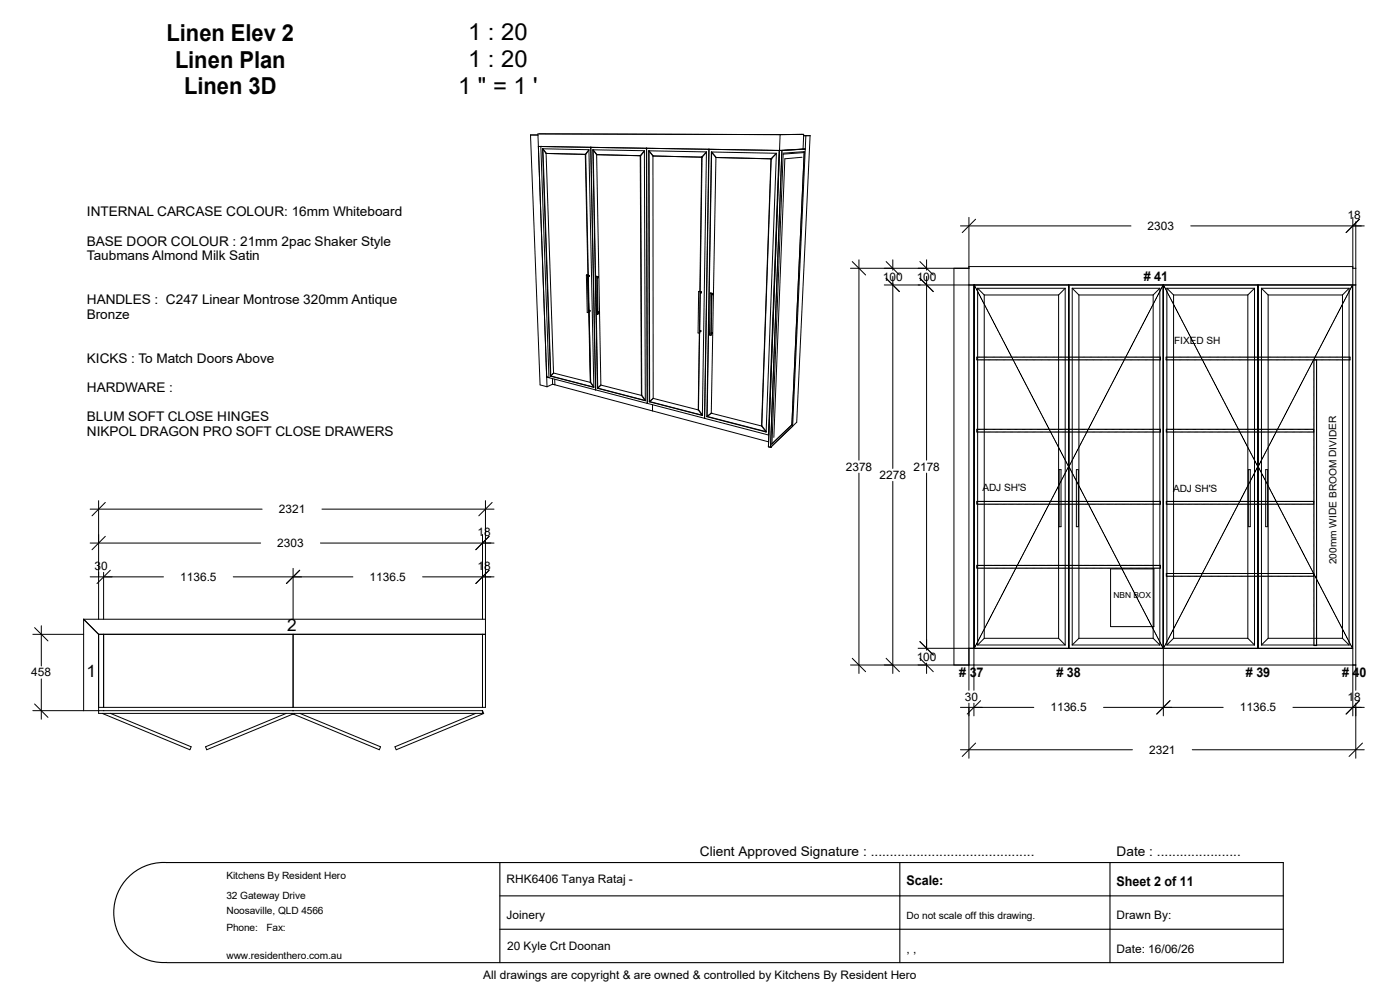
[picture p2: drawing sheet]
<svg xmlns="http://www.w3.org/2000/svg" width="420mm" height="297mm" viewBox="0 0 420 297" stroke-linecap="round" stroke-linejoin="round" font-family="sans-serif">
<path d="M150 258.5v30M269.9 258.5v30M333 258.5v30M150 268.5h235M150 278.5h235M50 288.5a15 15 0 0 1-15.9-15 15 15 0 0 1 15.9-15h335v30h-335" fill="none" stroke="#000" stroke-width=".33"/>
<g fill="none" stroke="#000" stroke-width=".3">
<path d="M159.1 40.4l2.3 .1M159.1 40.4h2.3M159.1 40.4l2.9 75 2.1 .5M161.4 40.5l.1 3.4M161.5 43.9h.1M161.5 43.9h.8M161.5 43.9l2.5 69.1M162.2 43.9h.1M162.2 43.9l31.7 .5M162.2 43.9l2.5 69.3M162.8 44.6l1 1.4M162.8 44.6l13.9 .3"/>
<path d="M162.8 44.6l2.3 68.1M163.8 46l-.9-1.4 2.3 68.1M163.8 46l11.8 .3M163.8 46l2.3 65.8M175.6 46.3h.1M175.6 46.3l1.5 68.3M175.7 46.3l.8 36.3M176.7 44.9l-1.1 1.4M176.7 45l-1 1.3M176.7 44.9l1.4 71.2M177.2 44.2h.1M177.3 44.2l1.4 72.7z"/>
<path d="M177.8 44.9l15.5 .3M177.8 44.9l1.2 1.5M177.8 44.9l1.4 71.5M179 46.4l-1.1-1.5 1.4 71.4M179 46.4l13.1 .3M179 46.4l1.3 69M192.1 46.7h.1M192.1 46.7l.3 71.8M192.2 46.7l.3 71.8M193.3 45.3l-1.1 1.4M193.3 45.2l-1.2 1.5M193.3 45.2l.3 74.9"/>
<path d="M193.9 44.4h.1M193.9 44.4l.2 76.5M194 44.4l18.6 .3M194 44.4l.2 76.5M194.6 45.2l17.3 .3M194.6 45.2l1.3 1.5M194.6 45.2l.2 75.2M195.9 46.7l14.6 .4M195.9 46.7l-1.2-1.5 .2 75.1M195.9 46.7l.1 72.7M210.5 47.1h.1M210.5 47.1l-1 75.8"/>
<path d="M210.6 47.1l-1.1 75.7M211.9 45.6l-1.3 1.5M211.9 45.5l-1.4 1.6M211.9 45.5l-1.2 79M212.6 44.7h.2M212.6 44.7l-1.2 80.6M213.4 45.6l1.4 1.6M213.4 45.6l19.5 .3M213.4 45.6l-1.3 79.3M213.5 45.6l-1.4 79.2M213.5 45.6l1.4 1.6M214.8 47.2l16.5 .4"/>
<path d="M214.8 47.2h.1M214.8 47.2l-1.4 76.6M214.9 47.2l16.4 .4M231.3 47.6h.1M231.3 47.6l-2.8 80.1M231.4 47.6l-2.9 80M232.9 46l-1.5 1.6M232.9 45.9l-1.6 1.7M232.9 45.9l-3.1 83.6M233.6 40.3h.4M233.7 45.1l-21-.4-1.3 80.7M233.7 45.1h.9"/>
<path d="M233.7 45.1l-3.2 85.3M233.8 45.1h.1M234 40.3l-72.6-.2v.4M234 40.3l-3.5 93.6 .7 .2M234.2 45.1h-.4M234.6 45.1h.1M234.6 45.1l-3.4 89M234.8 45.9l6.5-.4-3.7 81.8M240.6 47.1l-5.1 .5-3.4 83.5M240.9 44.7l-6.7 .4M240.9 44.7h.7M241.1 40.3h-7.1"/>
<path d="M241.1 40.3v.4M241.1 40.7l-.2 4M241.2 45.7l-6.3 .5-3.3 86.6M241.6 44.7l-7 .4M241.6 44.7l-3.8 83M243 40.7h-1.9M243 40.7h-1.3l-.1 4M243 40.7l-4 85.9-7.8 7.5M255.7 78.4l4 4M257.7 77.9v60M265.8 78.4l4 4M267.8 77.9v3.1"/>
<path d="M276 78.4l4 4M278 77.9v3.1M288.1 67.7h51.2M290.7 65.2v141.7M290.7 79.9h115.1M292.7 65.7l-4 4M357.2 67.7h52.1M405.8 65.2v149.3M406.7 66.5v140.4M407.8 65.7l-4 4M175.9 82.4h.5M175.9 82.4l.3 .1"/>
<path d="M175.9 82.4l.3 11.3h.3M176.2 82.5l.3 11.2M176.4 82.4l-.2 .1M176.4 82.4v.2M176.4 82.9l.2 10.2M176.5 82.9l.2 10.2M176.6 82.5l-.2 .1M176.6 82.5h.1M176.6 93.4l-.1 .3M176.7 82.5v.1M176.7 82.5l-.3 .1M176.7 82.8l-.3 .1"/>
<path d="M176.7 82.6h.1M176.7 82.8h.1M176.7 82.6v.1M176.7 82.6l-.3 .1M176.7 82.7v.1M176.7 82.7l-.3 .1M176.7 93.3l.5 21.2M176.7 82.7h.1M176.9 93l-.3 .1M176.9 93h.1M176.9 93l-.3 .1h.3M176.9 93v.1"/>
<path d="M176.9 93.3l-.3 .1M176.9 93.1h.1M177 93.2l-.4 .1 .4-.1M177 93.1l-.4 .1M177 93.1v.1M177 93.2l-.1 .1M178.7 82.8l.3 .1M178.7 82.8h.5M178.7 82.8l.2 11.4h.4M179 82.9l.3 11.3M179.2 82.8l-.2 .1M179.2 82.8l.1 11.4"/>
<path d="M179.2 83.3l.3-.1zM179.4 82.9h.1M179.4 82.9l-.2 .1 .3-.1M179.4 93.6l.2-.1zM179.4 93.9l.3-.1zM179.5 82.9v.1M179.5 83l-.3 .1M179.5 83.1l-.3 .2M179.5 83l-.3 .2 .3-.1M179.5 83.1v.1M179.5 83v.1M179.5 83.1h.1"/>
<path d="M179.6 93.5l.1 .1M179.7 93.6h.1M179.7 93.6l-.3 .1M179.7 93.6v.1M179.7 93.7v.1M179.7 93.7l-.3 .1 .3-.1M209.6 87.4h.5zM209.6 87.4l-.2 12.4h.5M210.1 99l.1 .1M210.1 99l-.2 .1M210.1 99l-.2 .1h.3M210.2 99.1h.1"/>
<path d="M210.2 99.3l-.3 .2M210.2 87.4h.1M210.2 87.4l.1 .1M210.2 99.1v.1M210.2 99.1l-.3 .1M210.2 99.2v.1M210.2 99.3h.1M210.2 99.3l-.3 .1M210.2 99.2l-.3 .2M210.2 99.2l-.3 .1M210.3 87.4v.1M210.3 87.5h.1"/>
<path d="M210.4 87.7l-.3 .1M210.4 87.5l-.3 .1M210.4 87.5v.1M210.4 87.6l-.3 .1M210.4 87.7h.1M210.4 87.6h.1M210.4 87.6v.1M213.1 87.9h.5M213.1 87.9h.4M213.1 87.9l-.3 12.5 .4 .1M213.5 99.7h.1M213.5 87.9l-.3 12.6"/>
<path d="M213.6 87.9h-.1M213.6 88h.1zM213.6 87.9l-.4 12.6M213.6 99.7l-.2 .1M213.6 99.7h.1M213.6 99.7l-.2 .2M213.6 99.7l.1 .1M213.7 99.9l-.3 .2M213.7 99.8l-.3 .1M213.7 99.8v.1M213.7 99.9l-.1 .1M213.7 88h.1"/>
<path d="M213.8 88h.1M213.8 88l-.2 .1M213.8 88.3h.1M213.8 88l.1 .1M213.9 88.1v.1M213.9 88.2l-.1 .1M213.9 88.2l-.3 .1h.2M213.9 88.2l-.3 .1M213.9 88.1l-.3 .1M255.1 80.4h35.6M265.3 85.4h141.4M265.8 83.4l4 4"/>
<path d="M267.8 82.8v57.6M276 83.4l4 4M278 82.8v55.1M286.2 80.4v118.9M292.2 85.4h.1M292.2 85.4v121.5M292.3 85.4l28.3 54.4-28.3 54.5zM293.3 86.4l2 2M293.3 86.4h26.2M293.3 86.4v106.9M295.3 88.4h22.3M295.3 88.4v102.9"/>
<path d="M317.6 88.4v102.9M319.5 86.4l-1.9 2M319.5 86.4v106.9M320.6 86.2h.1M320.6 85.4v108.9M320.7 85.4v108.9M321.7 86.4h26.2M321.7 86.4l2 2M321.7 86.4v106.9M323.7 88.4h22.2M323.7 88.4v102.9M345.9 88.4v102.9"/>
<path d="M347.9 86.4l-2 2M347.9 86.4v106.9M349 85.4l28.3 54.4-28.3 54.5zM350.1 86.4h26.2M350.1 86.4l2 2M350.1 86.4v106.9M352.1 88.4h22.2M352.1 88.4v102.9M374.3 88.4v102.9M376.3 86.4l-2 2M376.3 86.4v106.9M377.3 86.2h.1"/>
<path d="M377.3 85.4v108.9M377.4 85.4v108.9M378.4 86.4h26.3M378.4 86.4l2 2M378.4 86.4v106.9M380.4 88.4h22.3M380.4 88.4v102.9M402.7 88.4v102.9M404.7 86.4l-2 2M404.7 86.4v106.9M405.7 85.4v108.9l-28.3-54.5zM405.8 80.4h.9"/>
<path d="M164 113h.1M164 113l.7 .2M164 113l.1 2.9M164.7 113.2l65.8 17.2M165.1 112.7l13 3.4M165.2 112.7h-.1M165.2 112.7l12.9 3.3M165.7 113.5l.1 1.7M165.8 115.2l-1.7 .7M165.8 115.2l.7 .1M166.1 111.8l-1 .9M166.1 111.8l11 2.8"/>
<path d="M166.1 111.8l-.9 .9M166.4 113.7l.1 1.6M166.5 115.3l64.1 17.1M177.1 114.6l1 1.5M177.2 114.5l-.1 .1M177.2 114.5l.9 1.4M179.2 116.4l14.4 3.7M179.3 116.3l14.3 3.7M179.3 116.3h.1M179.3 116.3l-.1 .1M180.3 115.4l12.1 3.1M180.3 115.4l-1.1 1"/>
<path d="M180.3 115.4l-1 .9M192.4 118.5l1.2 1.6M192.5 118.5h-.1M192.5 118.5l1.1 1.4M196 119.4l-1.1 1M196 119.4l-1.2 1M196 119.4l13.5 3.5M213.4 100.1l.2-.1zM293.1 107h55v.9h-55zM349.8 107h55.2v.9h-55.2zM394.2 107.9v85.6h.8v-85.6M194.2 120.9h-.1"/>
<path d="M194.8 120.4l15.9 4.1M194.9 120.4l15.8 4.1M194.9 120.3v.1M194.9 120.4h-.1M195.7 121.3v1.9M209.5 122.9l1.2 1.6M209.5 122.8v.1M209.5 122.8l1.2 1.5M212.1 124.9l17.7 4.6M212.1 124.8l17.7 4.6M212.1 124.8v.1M213.4 123.8h.1"/>
<path d="M213.4 123.8l15.1 3.9M213.4 123.8l-1.3 1M213.4 123.8l-1.3 1.1M228.5 127.7l1.3 1.8M228.5 127.6v.1M228.5 127.6l1.3 1.7M230.6 130.3l-.1 .1M231.2 134.1h.1M231.5 133.1h.1M237.6 127.3l-6.1 5.8M293.1 128.6h55v.9h-55zM349.9 128.6h44.2v.9h-44.2z"/>
<path d="M27 152.6h51.6M29.6 150.1v35.5M31.6 150.6l-4 4M96.6 152.6h51.6M145.6 150.1v61.9h-116M147.6 150.6l-4 4M257.7 141.8v60M267.8 144.3v57.5M278 141.8v53.1M293.1 150.3h55v.8h-55zM317.7 140.8h.6v17.1h-.6zM322.9 140.8h.6v17.1h-.6z"/>
<path d="M349.9 150.3h44.2v.8h-44.2zM374.5 140.8h.6v17.1h-.6zM379.7 140.8h.6v17.1h-.6zM27 172.9h22M27 162.8h51.2M31.1 171.5v14.1M31.6 160.7l-4 4.1M33.1 170.9l-4 4M70 172.9h35.9M87.9 170.3v15.3M89.9 170.9l-4 4M96.1 162.8h52.1"/>
<path d="M126.8 172.9h21.4M144.7 160.2v25.4M146.7 170.9l-4 4M146.7 160.7l-4 4.1M293.1 169.4h55v.9h-55zM333.2 170.5h13v17.3h-13zM349.9 171.9h44.2v.8h-44.2zM9.8 190.1h15.3M10.4 188.1l4 4M12.4 187.5v12.1M25.1 185.6l4.5 4.5M25.1 185.6v27.4"/>
<path d="M25.1 185.6h120.5M29.6 190.1h116M29.6 190.1v23.7h115.1l-.1-.8M31.1 190.1v21.9M87.9 190.1v21.9M144.7 190.1v21.9M255.1 199.3h151.6M255.7 197.3l4 4M265.8 197.3l4 4M275.4 194.3h130.4M276 197.3l4 4M276 192.3l4 4"/>
<path d="M278 198.7v3.1M292.2 194.3h.1M293.3 193.3h26.2M295.3 191.3l-2 2M295.3 191.3h22.3M317.6 191.3l1.9 2M320.6 193.5h.1M321.7 193.3h26.2M323.7 191.3h22.2M323.7 191.3l-2 2M345.9 191.3l2 2M348.9 194.3l-28.2-54.5 28.2-54.4 .1 129.1"/>
<path d="M350.1 193.3h26.2M352.1 191.3h22.2M352.1 191.3l-2 2M374.3 191.3l2 2M377.3 193.5h.1M378.4 193.3h26.3M380.4 191.3h22.3M380.4 191.3l-2 2M402.7 191.3l2 2M9.8 213h134.9l.4 .8-26.2 10.9-.4-.9 24.2-10M10.4 211l4 4M12.4 203.5v12.1"/>
<path d="M30.7 213.8h.1M31.1 213h.1M33.1 213.8l24.2 10-.3 .9-26.3-10.9M85.9 213.8l-24.2 10 .3 .9 25.9-10.7M87.6 213.8l.3 .2M87.9 212.9v.1M87.9 212.9l.1 .1M87.9 212.9l-.1 .1M88.3 213.8h.1M88.3 213.8l-.4 .2M90 213.8l24.2 10-.4 .9-25.9-10.7M288.1 212h22"/>
<path d="M290.7 210.8v16.4M292.2 210.8v3.7M294.2 210l-4 4M331.1 212h35.8M351 210l-4 4M387.9 212h21.4M406.7 210.8v16.4M407.8 210l-4 4M288.1 224.7h51.6M292.7 222.7l-4 4M357.7 224.7h51.6M408.7 222.7l-4 4"/>
</g>
<g font-size="7">
<text x="50" y="12.2">Linen Elev 2</text>
<text x="140.4" y="12">1 : 20</text>
<text x="52.5" y="20.2">Linen Plan</text>
<text x="140.4" y="20.1">1 : 20</text>
<text x="55.2" y="28.3">Linen 3D</text>
<text x="137.4" y="28.2">1 &quot; = 1 '</text>
</g>
<g font-size="5.1">
<text x="86.2" y="189.2">2</text>
<text x="25.9" y="202.9">1</text>
</g>
<g font-size="4">
<text x="26.1" y="64.8">INTERNAL CARCASE COLOUR: 16mm Whiteboard</text>
<text x="26.1" y="73.6">BASE DOOR COLOUR : 21mm 2pac Shaker Style</text>
<text x="26.1" y="78">Taubmans Almond Milk Satin</text>
<text x="343.2" y="84.3"># 41</text>
<text x="26.1" y="91.2">HANDLES : C247 Linear Montrose 320mm Antique</text>
<text x="26.1" y="95.6">Bronze</text>
<text x="26.1" y="108.8">KICKS : To Match Doors Above</text>
<text x="26.1" y="117.6">HARDWARE :</text>
<text x="26.1" y="126.3">BLUM SOFT CLOSE HINGES</text>
<text x="26.1" y="130.7">NIKPOL DRAGON PRO SOFT CLOSE DRAWERS</text>
<text x="287.8" y="203"># 37</text>
<text x="316.9" y="203"># 38</text>
<text x="373.7" y="203"># 39</text>
<text x="402.6" y="203"># 40</text>
<text x="210" y="256.5">Client Approved Signature : ...........................................</text>
<text x="335" y="256.5">Date : ......................</text>
<text x="272" y="265.3">Scale:</text>
<text x="335" y="265.5">Sheet 2 of 11</text>
</g>
<g font-size="3.5">
<text x="404.3" y="65.7">18</text>
<text x="344.3" y="68.9">2303</text>
<text x="264.8" y="84.1">100</text>
<text x="275" y="84.1">100</text>
<text x="253.7" y="141.1">2378</text>
<text x="263.9" y="143.5">2278</text>
<text x="274" y="141.1">2178</text>
<text x="83.6" y="153.8">2321</text>
<text x="143.2" y="160.6">18</text>
<text x="83.2" y="163.9">2303</text>
<text x="28.3" y="170.8">30</text>
<text x="143.2" y="170.8">18</text>
<text x="54.1" y="174.1">1136.5</text>
<text x="110.9" y="174.1">1136.5</text>
<text x="275" y="198">100</text>
<text x="9.4" y="202.7">458</text>
<text x="289.4" y="210">30</text>
<text x="315.1" y="213.2">1136.5</text>
<text x="371.9" y="213.2">1136.5</text>
<text x="404.3" y="210">18</text>
<text x="344.7" y="225.9">2321</text>
<text x="152" y="264.5">RHK6406 Tanya Rataj -</text>
<text x="152" y="275.5">Joinery</text>
<text x="335" y="275.5">Drawn By:</text>
<text x="152.1" y="284.6">20 Kyle Crt Doonan</text>
<text x="272" y="285.5">, ,</text>
<text x="335" y="285.5">Date: 16/06/26</text>
<text x="145" y="293.5">All drawings are copyright &amp; are owned &amp; controlled by Kitchens By Resident Hero</text>
</g>
<g font-size="3">
<text x="352.3" y="103.2">FIXED SH</text>
<text x="294.7" y="147.3">ADJ SH'S</text>
<text x="351.9" y="147.5">ADJ SH'S</text>
<text x="400.9" y="169.1" transform="rotate(-90 400.9 169.1)">200mm WIDE BROOM DIVIDER</text>
<text x="67.9" y="263.5">Kitchens By Resident Hero</text>
<text x="67.9" y="269.5">32 Gateway Drive</text>
<text x="67.9" y="274">Noosaville, QLD 4566</text>
<text x="272" y="275.5">Do not scale off this drawing.</text>
<text x="67.9" y="279">Phone:</text>
<text x="79.9" y="279">Fax:</text>
<text x="67.9" y="287.5">www.residenthero.com.au</text>
</g>
<text font-size="2.5" x="334.1" y="179.2">NBN BOX</text>
</svg>
